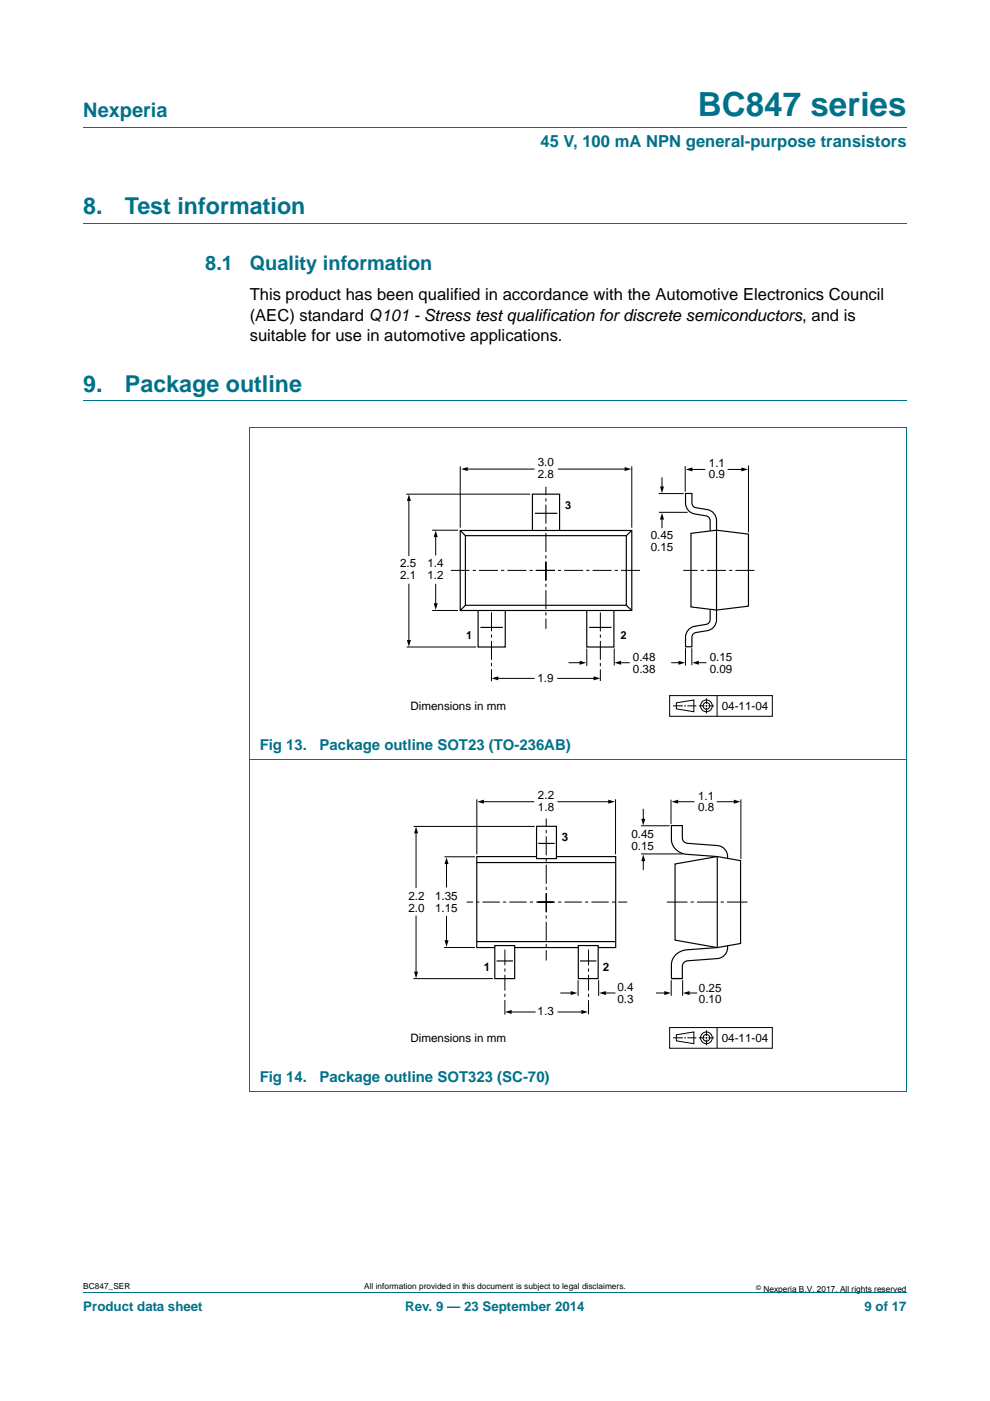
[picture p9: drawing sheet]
<svg xmlns="http://www.w3.org/2000/svg" width="210mm" height="297mm" viewBox="0 0 210 297" stroke-linecap="round" stroke-linejoin="round" font-family="sans-serif">
<path d="M17.7 27h174.6M17.7 47.4h174.6M17.7 85h174.6M52.9 90.7h139.4v140.7h-139.4M53 90.7v140.7M52.9 161h139.4M17.7 273.9h174.6" fill="none" stroke="#00718a" stroke-width=".21"/>
<path d="M81.1 94.9h83.1v57.3h-83.1zM81.1 165.3h83.1v57.3h-83.1z" fill="none" stroke="#fff" stroke-width=".21"/>
<g fill="none" stroke="#000" stroke-width=".21">
<path d="M97.6 98.9v13M98.8 99.5h14.6M118.3 99.5h14.5M134 98.9v13M145.3 98.8v5.4M146.5 99.5h3.1M154.3 99.5h3.2M158.7 98.7v14.2M86.2 104.8h26.3M86.7 105.9v12M91.7 112.4h5.4M92.4 113.6v4.2"/>
<path d="M139.7 104.7h5.3M139.7 108.6h6.1M140.4 101.2v2.2M140.4 109.9v2.1M86.3 137.2h14.7M86.7 123.8v12.2M91.7 129.4h5.4M92.4 123.8v4.4M124.5 137.5v3.7M130.3 137.5v3.6M145.4 137.4v3.7M146.7 137.4v3.6"/>
<path d="M105.3 143.8h8.1M118.2 143.8h8M120.6 140.5h2.6M131.5 140.5h2.1M142 147.5h21.8v4.4h-21.8zM142.4 140.5h1.8M142.7 149.7h2.1M143.5 149l3.7-.6v2.5l-3.7-.6zM145.1 149.7h.4M145.8 149.7h1.9M147.9 140.5h1.9M148.2 149.7h1.2"/>
<path d="M149.7 149.7h.3M149.8 148.1v1.2M149.8 149.5v.3M149.8 150.1v1.2M150.2 149.7h1.2M152.1 147.5v4.4M87.7 175.2h25.7M88.2 176.4v11.9M101.1 169.5v11.6M102.3 170h11M118.2 170h11.1M130.6 169.5v11.6"/>
<path d="M136 175.1h6M136.4 171.5v2.4M142.3 169.5v5.2M143.5 170h3.8M152 170h3.9M157.1 169.5v12.6M88.2 194.1v12.2M94.3 181.7h6.4M94.7 182.9v5.3M94.7 194.2v5.4M136 181.1h8.9M136.4 182.3v2.2"/>
<path d="M87.7 207.5h16.8M94.2 200.9h6.5M108.2 214.6h5.4M118.3 214.6h5.3M118.8 210.5h2.5M122.6 207.8v3.3M127 207.8v3.3M128.2 210.5h2.3M139.1 210.5h2.1M142 217.9h21.8v4.3h-21.8zM142.4 207.8v3.3M143.5 219.4l3.7-.6v2.5l-3.7-.6z"/>
<path d="M144.8 207.8v3.3M146 210.5h1.9M149.8 218.4v1.2M149.8 219.9v.3M152.1 217.9v4.4M142.7 220h2.1M145.1 220h.4M145.8 220h1.9M148.2 220h1.2M149.7 220h.3M149.8 220.4v1.2M150.2 220h1.2"/>
<circle cx="149.8" cy="149.7" r=".71"/>
<circle cx="149.8" cy="149.7" r="1.24"/>
<circle cx="149.8" cy="220" r=".71"/>
<circle cx="149.8" cy="220" r="1.24"/>
</g>
<g fill="#000">
<path d="M97.8 99.5l1.4-.5v.9zM132.5 99l1.4 .5-1.4 .4zM145.5 99.5l1.4-.4v.8zM157.2 99.1l1.5 .4-1.5 .4zM86.7 104.8l.5 1.4h-.9zM92.4 112.5l.4 1.4h-.8zM140 103.1h.8l-.4 1.5zM140.4 108.7l.4 1.5h-.8zM86.3 135.7h.9l-.5 1.4zM92 127.9h.8l-.4 1.4zM104.3 143.8l1.4-.4v.8zM122.9 140.1l1.5 .4-1.5 .4z"/>
<path d="M125.9 143.4l1.4 .4-1.4 .4zM130.3 140.5l1.4-.4v.8zM143.9 140.1l1.4 .4-1.4 .4zM146.8 140.5l1.4-.4v.8zM88.2 175.3l.5 1.4h-.9zM101.2 170l1.4-.5v.9zM129 169.5l1.4 .5-1.4 .4zM136 173.6h.9l-.5 1.4zM142.4 170l1.5-.5v.9zM155.6 169.5l1.5 .5-1.5 .4zM94.7 181.8l.4 1.4h-.8zM94.3 199.3h.8l-.4 1.5z"/>
<path d="M136.4 181.2l.5 1.4h-.9zM87.8 206h.9l-.5 1.4zM107.1 214.6l1.4-.5v.9zM121 210.1l1.5 .4-1.5 .5zM123.3 214.1l1.4 .5-1.4 .4zM127.1 210.5l1.4-.4v.9zM140.9 210.1l1.4 .4-1.4 .5zM144.8 210.5l1.5-.4v.9z"/>
</g>
<path d="M115.8 119.1v14.2M104.2 129.8v14.6M113.6 120.9h22.3M115.8 123.1v-19.9M117.7 120.9h-22.1M127.3 129.8v14.6M160 120.9h-15.1M115.9 193.4v-19.9M115.9 189.4v14.2" fill="none" stroke="#000" stroke-width=".21" stroke-dasharray="4 .7 .7 .7" stroke-linecap="butt"/>
<g fill="none" stroke="#000" stroke-width=".25">
<path d="M97.6 112.5l1.1 1.1M97.6 112.5h36.4v16.9h-36.4zM98.7 113.6h34.1v14.7h-34.1zM112.9 112.4v-7.6h5.8v7.6M113.5 108.8h4.7M134 112.5l-1.2 1.1M146.6 113.1l5.4-.7 6.8 .8v15.3l-6.8 .8-5.4-.6zM150.6 112.6v-2.2a1.01 1.01 0 0 0-.8-1l-2.4-.4a2.35 2.35 0 0 1-2-2.4v-2h1.4v2a1.01 1.01 0 0 0 .8 1l2.4 .4a2.35 2.35 0 0 1 2 2.4v18.9a3.8 3.8 0 0 1-1 4l-1 .4-2.4 .4a1.01 1.01 0 0 0-.8 1v2h-1.4a3.8 3.8 0 0 1 .9-3.9l1.1-.4 2.4-.4a1.01 1.01 0 0 0 .8-1v-2.2M98.7 128.3l-1.1 1.1M101.4 129.4v7.8h5.8v-7.8M101.9 133h4.8M124.5 129.4v7.8h5.7v-7.8"/>
<path d="M125 133h4.7M132.8 128.3l1.2 1.1M113.8 175.2h4.2v6.8h-4.2zM114.2 178.8h3.5M101.1 199.6h29.5M101.1 182.9h29.5M113.8 181.6h-12.7v19.3h3.8M118 181.6h12.6v19.3h-3.7M143.2 183.2l8.9-1.6 5 .9v17.5l-5 .9-8.9-1.6zM154.3 182a2.39 2.39 0 0 0-2.1-2.7l-6.4-.5a1.2 1.2 0 0 1-1.1-1.1v-2.7h-2.3v3a3.4 3.4 0 0 0 3.3 3.1l6.4 .5v19.3l-6.4 .5a3.4 3.4 0 0 0-3.3 3.2v2.9h2.3v-2.7a1.2 1.2 0 0 1 1.1-1.1l6.4-.5a2.38 2.38 0 0 0 2.1-2.7M104.9 200.5h4.3v7h-4.3zM105.3 203.7h3.5"/>
<path d="M109.2 200.9h13.5M122.7 200.5h4.2v7h-4.2zM123 203.7h3.5M142.4 207.5h2.3"/>
</g>
<path d="M114 191.3h19M117.4 191.3h-18.4" fill="none" stroke="#000" stroke-width=".21" stroke-dasharray="3.7 .7 .7 .7" stroke-linecap="butt"/>
<path d="M107.1 201.3v13.8M124.8 201.3v13.8" fill="none" stroke="#000" stroke-width=".21" stroke-dasharray="3.4 .7 .7 .7" stroke-linecap="butt"/>
<path d="M158.6 191.3h-17.3" fill="none" stroke="#000" stroke-width=".21" stroke-dasharray="4.4 .7 .7 .7" stroke-linecap="butt"/>
<text font-size="7" fill="#00718a" x="148" y="24.6">BC847 series</text>
<g font-size="4.9" fill="#00718a">
<text x="17.7" y="45.4">8.</text>
<text x="26.5" y="45.4">Test information</text>
<text x="17.7" y="83">9.</text>
<text x="26.5" y="83">Package outline</text>
</g>
<g font-size="4.2" fill="#00718a">
<text x="17.7" y="24.9">Nexperia</text>
<text x="43.5" y="57.3">8.1</text>
<text x="53" y="57.3">Quality information</text>
</g>
<text font-size="3.5" fill="#00718a" x="114.6" y="31.1">45 V, 100 mA NPN general-purpose transistors</text>
<g font-size="3.5">
<text x="53" y="63.5">This product has been qualified in accordance with the Automotive Electronics Council</text>
<text x="53" y="68">(AEC) standard Q101 - Stress test qualification for discrete semiconductors, and is</text>
<text x="53" y="72.4">suitable for use in automotive applications.</text>
</g>
<g font-size="3.2" fill="#00718a">
<text x="55.1" y="158.9">Fig 13.</text>
<text x="67.8" y="158.9">Package outline SOT23 (TO-236AB)</text>
<text x="55.1" y="229.3">Fig 14.</text>
<text x="67.8" y="229.3">Package outline SOT323 (SC-70)</text>
</g>
<g font-size="2.8" fill="#00718a">
<text x="17.7" y="277.9">Product data sheet</text>
<text x="86" y="277.9">Rev. 9 — 23 September 2014</text>
<text x="183.4" y="277.9">9 of 17</text>
</g>
<g font-size="2.5">
<text x="114.1" y="98.9">3.0</text>
<text x="114.1" y="101.4">2.8</text>
<text x="150.4" y="99">1.1</text>
<text x="150.4" y="101.4">0.9</text>
<text x="138" y="114.2">0.45</text>
<text x="138" y="116.7">0.15</text>
<text x="84.9" y="120.3">2.5</text>
<text x="84.9" y="122.8">2.1</text>
<text x="90.7" y="120.3">1.4</text>
<text x="90.7" y="122.8">1.2</text>
<text x="134.2" y="140.2">0.48</text>
<text x="134.2" y="142.6">0.38</text>
<text x="150.5" y="140.2">0.15</text>
<text x="150.5" y="142.7">0.09</text>
<text x="114" y="144.6">1.9</text>
<text x="87" y="150.6">Dimensions in mm</text>
<text x="153.1" y="150.6">04-11-04</text>
<text x="114.1" y="169.4">2.2</text>
<text x="114.1" y="171.9">1.8</text>
<text x="148.1" y="169.5">1.1</text>
<text x="148.1" y="172">0.8</text>
<text x="119.2" y="178.3">3</text>
<text x="133.9" y="177.7">0.45</text>
<text x="133.9" y="180.2">0.15</text>
<text x="86.6" y="190.9">2.2</text>
<text x="92.3" y="190.9">1.35</text>
<text x="86.6" y="193.3">2.0</text>
<text x="92.3" y="193.3">1.15</text>
<text x="102.6" y="205.8">1</text>
<text x="127.8" y="205.8">2</text>
<text x="114" y="215.3">1.3</text>
<text x="131" y="210.2">0.4</text>
<text x="131" y="212.7">0.3</text>
<text x="148.2" y="210.2">0.25</text>
<text x="148.2" y="212.7">0.10</text>
<text x="87" y="220.9">Dimensions in mm</text>
<text x="153.1" y="220.9">04-11-04</text>
</g>
<g font-size="2.3">
<text x="119.9" y="108">3</text>
<text x="98.9" y="135.5">1</text>
<text x="131.6" y="135.5">2</text>
</g>
<g font-size="1.8">
<text x="17.7" y="273.3">BC847_SER</text>
<text x="77.3" y="273.3">All information provided in this document is subject to legal disclaimers.</text>
<text x="161.9" y="273.9">Nexperia B.V. 2017. All rights reserved</text>
</g>
<text font-size="1.4" x="160.4" y="273.4">©</text>
</svg>
